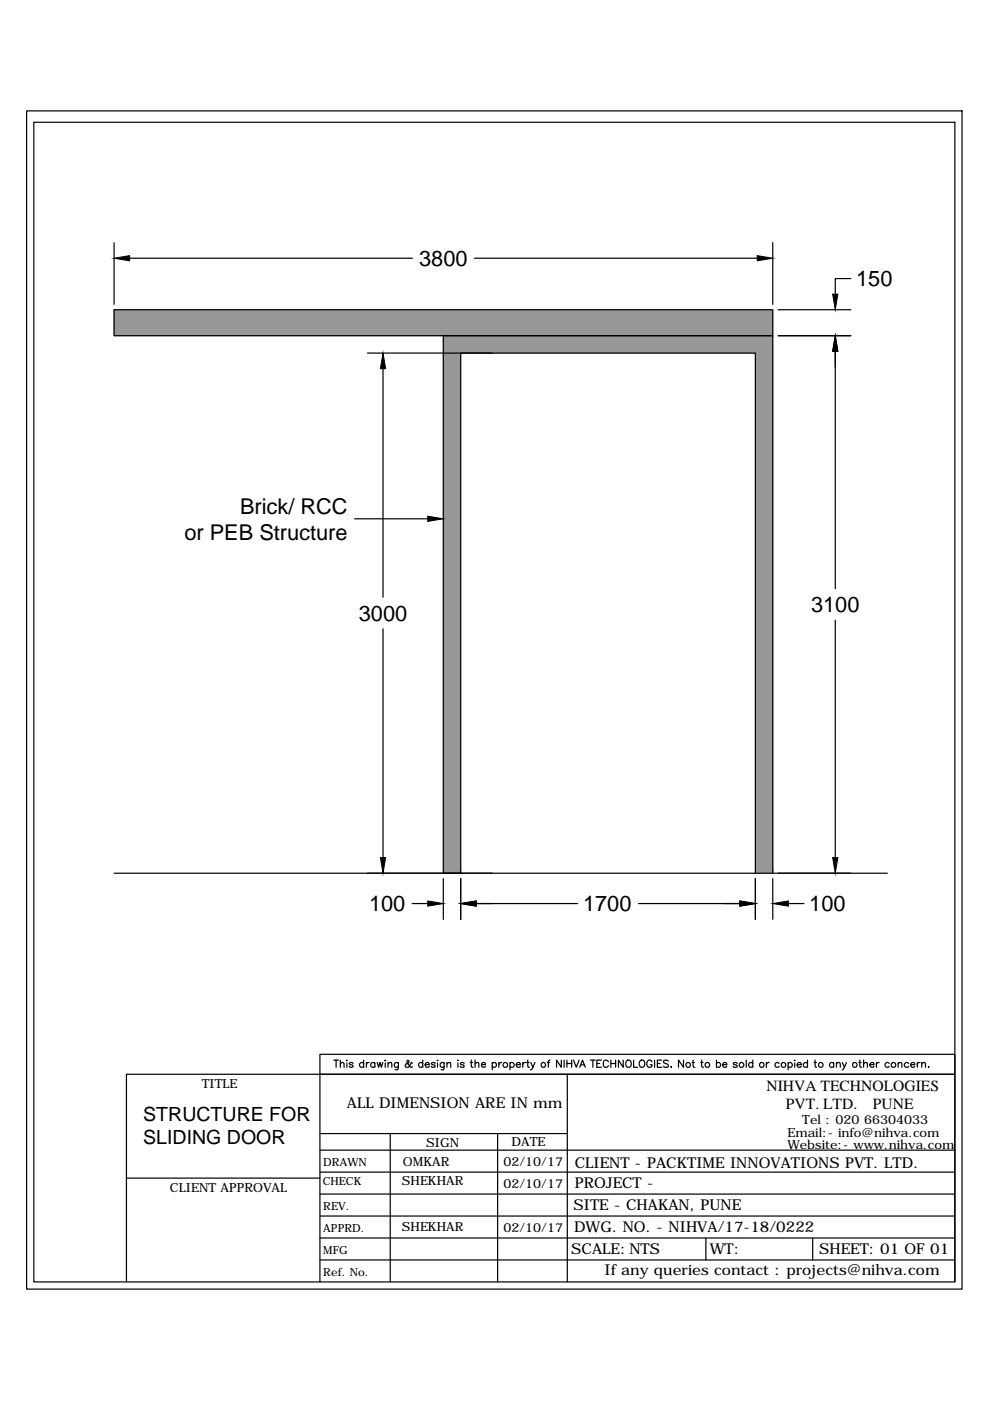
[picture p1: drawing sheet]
<svg xmlns="http://www.w3.org/2000/svg" width="210mm" height="297mm" viewBox="0 0 210 297" stroke-linecap="round" stroke-linejoin="round" font-family="sans-serif">
<!-- layer: 0 -->
<g fill="#979797" stroke="#979797" stroke-width=".21">
<path d="M24.2 65.7v5.5h139.6zM24.2 65.7h139.6v5.5z"/>
<path d="M94 71.2v3.7h69.8zM94 71.2h69.8v3.7z"/>
<path d="M160.2 74.9v110.2h3.6zM160.2 74.9h3.6v110.2z"/>
<path d="M94 74.9v110.2h3.7zM94 74.9h3.7v110.2z"/>
</g>
<g fill="none" stroke="#000" stroke-width=".25">
<path d="M5.6 23.5h198.4v249.8h-198.4zM7.2 25.9h195.3v245.9h-195.3zM24.2 51.4v13.1M27.5 54.8h59.9M100.6 54.8h59.9M163.8 51.4v13.1M180.4 59.1h-3.3v3.3M24.2 65.7h139.6v5.5h-139.6zM77.9 74.9h26.5M81.2 78.2v48.4M165 71.2h15.4M165 65.7h15.4"/>
<path d="M177.1 74.5v50.3M75.2 110h15.5M81.2 133.3v48.5M177.1 131.5v50.3M24.2 185.1h136v-110.2h-62.5v110.2h-3.7v-113.9h69.8v113.9M77.9 185.1h26.5M87.4 191.6h3.3M94 186.3v8.6M97.7 186.3v8.6M101 191.6h21.5M135.4 191.6h21.5M160.2 185.1h27.9"/>
<path d="M160.2 186.3v8.6M163.8 186.3v8.6M167.1 191.6h3.3M67.8 227.8v44M70.8 224.8h1M71.3 224.8v1.5M72.2 225.6l.3-.3 .4 .1 .1 .9M72.2 224.8v1.5M73.5 224.8h.1zM73.5 225.4v.9M74.9 225.5l-.3-.2-.5 .2 .2 .2 .5 .2v.3h-.7v-.1M77.1 225.5a.49 .49 0 0 0-.7-.1 .49 .49 0 0 0 0 .7 .49 .49 0 0 0 .7 0"/>
<path d="M77.1 224.8v1.5M77.7 225.3v1M78.3 225.3a.5 .5 0 0 0-.6 .4M79.5 225.5a.49 .49 0 0 0-.8-.1 .49 .49 0 0 0 0 .7 .49 .49 0 0 0 .8 0M79.5 225.3v1M80 225.3l.3 1 .3-1 .3 1 .3-1M81.7 224.8v.1zM81.7 225.4v.9M82.3 225.6l.3-.3 .4 .1 .1 .9M82.3 225.3v1M84.5 225.3l-.1 1.4-.2 .1h-.4M84.5 225.5a.49 .49 0 0 0-.8-.1 .49 .49 0 0 0 0 .7 .49 .49 0 0 0 .8 0"/>
<path d="M87.4 225.4l-.2-.1a1.01 1.01 0 0 1-1.2 .9l-.1-.2 .1-.3 .7-.6-.2-.3-.2 .2a1.42 1.42 0 0 0 .7 1.2h.4M89.6 225.5a.49 .49 0 0 0-.7-.1 .49 .49 0 0 0 0 .7 .49 .49 0 0 0 .7 0M89.6 224.8v1.5M90.1 225.7h.9l-.1-.3a.49 .49 0 0 0-.7 .1 .49 .49 0 0 0 .1 .7 .49 .49 0 0 0 .7-.1M92.3 225.5l-.1-.1a.54 .54 0 0 0-.7 .1l.8 .5-.1 .2-.2 .1-.5-.1v-.1M92.8 224.8v.1zM92.8 225.4v.9M94.2 225.3l-.1 1.4-.2 .1h-.4M94.2 225.5a.48 .48 0 0 0-.7-.1 .48 .48 0 0 0 0 .7 .48 .48 0 0 0 .7 0M94.8 225.6l.3-.3 .4 .1 .1 .9M94.8 225.3v1M97.1 224.8v.1z"/>
<path d="M97.1 225.4v.9M98.4 225.5a.46 .46 0 0 0-.8 0l.8 .5v.2l-.3 .1-.4-.1-.1-.1M99.7 225.3h.5M99.9 224.8v1.2l.1 .2 .3 .1M100.7 225.6l.4-.3 .4 .1v.9M100.7 224.8v1.5M102.1 225.7h.8v-.3a.48 .48 0 0 0-.7 .1 .48 .48 0 0 0 0 .6 .48 .48 0 0 0 .7 0M104.4 225.5a.49 .49 0 0 1 .7-.1 .49 .49 0 0 1 0 .7 .49 .49 0 0 1-.7 0M104.4 225.3v1.5M105.8 225.3v1M106.4 225.3l-.6 .2v.2M108.1 225.5a.49 .49 0 0 1 .8-.1 .49 .49 0 0 1 0 .7 .49 .49 0 0 1-.8 0"/>
<path d="M108.1 225.3v1.5M109.4 225.7h.9v-.3a.49 .49 0 0 0-.8 .1 .49 .49 0 0 0 .1 .7 .49 .49 0 0 0 .7-.1M110.8 225.3v1M111.4 225.3a.5 .5 0 0 0-.6 .4M111.6 225.3h.6M111.9 224.8v1.4l.3 .1M112.5 225.3l.5 1 .4-1M113 226.3l-.3 .5h-.2M116 225.3h.6M116.6 224.8h-.3v.3v1.2M119 224.8v1.5l-1-1.5v1.5M119.6 224.8v1.5"/>
<path d="M120.2 224.8v1.5M120.2 225.5h1M120.3 227.8v44M121.2 224.8v1.5M121.6 224.8l.6 1.5 .6-1.5M122.9 226.3l.6-1.5 .6 1.5M123.2 225.8h.7M125.2 224.8h1M125.7 224.8v1.5M126.5 225.5h.6M127.5 224.8h-1v1.5h1M129 225.1a.56 .56 0 0 0-.6-.3 .56 .56 0 0 0-.5 .6v.3a.57 .57 0 0 0 .5 .6 .57 .57 0 0 0 .6-.4"/>
<path d="M129.5 225.5h1M129.5 224.8v1.5M130.5 224.8v1.5M132.1 224.8v1.5l-1-1.5v1.5M132.8 225l.1-.2a.59 .59 0 0 1 .9 .6v.3a.57 .57 0 0 1-.5 .6 .57 .57 0 0 1-.6-.6zM134.3 224.8v1.5h.9M135.7 225l.1-.2a.59 .59 0 0 1 .9 .6v.3a.59 .59 0 0 1-.6 .6 .59 .59 0 0 1-.6-.6zM138.2 225.1a.56 .56 0 0 0-.6-.3 .56 .56 0 0 0-.5 .6v.3a.55 .55 0 0 0 .6 .6 .55 .55 0 0 0 .5-.6h-.3M138.8 224.8v1.5M139.4 225.5h.5M140.3 224.8h-.9v1.5h.9M141.7 225l-.1-.2a.56 .56 0 0 0-.9 .3l1 .8-.1 .3-.6 .1-.3-.2"/>
<path d="M142.2 226.2h.2zM144.9 224.8v1.5l-1-1.5v1.5M146.7 225.3h.5M147 224.8v1.2v.2l.3 .1M148.6 225.3h.5M148.8 224.8v1.2l.1 .2 .3 .1M151.9 225.5a.49 .49 0 0 1 .7-.1 .49 .49 0 0 1 0 .7 .49 .49 0 0 1-.7 0M151.9 224.8v1.5M153.2 225.7h.9l-.1-.3a.49 .49 0 0 0-.7 .1 .49 .49 0 0 0 .1 .7 .49 .49 0 0 0 .7-.1M156.3 225.5a.51 .51 0 0 0-.8 0l.8 .5-.1 .2-.2 .1-.5-.1v-.1M158.2 224.8v1.5M159.6 225.5a.49 .49 0 0 0-.7-.1 .49 .49 0 0 0 0 .7 .49 .49 0 0 0 .7 0"/>
<path d="M159.6 224.8v1.5M162.5 225.3v1M163.1 225.3l-.5 .2-.1 .2M165.2 225.5a.49 .49 0 0 0-.7-.1 .49 .49 0 0 0 0 .7 .49 .49 0 0 0 .7 0M167.1 225.5a.49 .49 0 0 1 .7-.1 .49 .49 0 0 1 0 .7 .49 .49 0 0 1-.7 0M167.1 225.3v1.5M168.5 224.8v.1zM168.5 225.4v.9M169 225.7h.9l-.1-.3a.49 .49 0 0 0-.7 .1 .49 .49 0 0 0 .1 .7 .49 .49 0 0 0 .7-.1M171.2 225.5a.49 .49 0 0 0-.7-.1 .49 .49 0 0 0 0 .7 .49 .49 0 0 0 .7 0M171.2 224.8v1.5M172.6 225.3h.5"/>
<path d="M172.8 224.8v1.2l.1 .2 .3 .1M176.8 225.5a.49 .49 0 0 0-.8-.1 .49 .49 0 0 0 0 .7 .49 .49 0 0 0 .8 0M176.8 225.3v1M177.3 225.6l.4-.3 .4 .1 .1 .9M177.3 225.3v1M178.6 225.3l.4 1 .5-1M179 226.3l-.5 .5M182.1 225.3h.5M182.3 224.8v1.2l.1 .2 .3 .1M183.1 225.6l.4-.3 .4 .1v.9M183.1 224.8v1.5M184.4 225.7h.9v-.3a.49 .49 0 0 0-.8 0 .49 .49 0 0 0 .1 .8 .49 .49 0 0 0 .7-.1"/>
<path d="M185.8 225.3v1M186.4 225.3l-.5 .2-.1 .2M188.5 225.5a.49 .49 0 0 0-.7-.1 .49 .49 0 0 0 0 .7 .49 .49 0 0 0 .7 0M190.4 225.6l.4-.3 .3 .1 .1 .9M190.4 225.3v1M192.6 225.5a.49 .49 0 0 0-.7-.1 .49 .49 0 0 0 0 .7 .49 .49 0 0 0 .7 0M193.1 225.7h.8v-.3a.48 .48 0 0 0-.7 .1 .48 .48 0 0 0 .1 .6 .48 .48 0 0 0 .6 0M194.5 225.3v1M195.1 225.3a.5 .5 0 0 0-.6 .4M195.4 225.6l.4-.3 .4 .1v.9M195.4 225.3v1M196.8 226.2h.2z"/>
<path d="M26.8 249.8h41M67.8 257.8h134.7M67.8 253.2h134.7M67.8 248.5h134.7M67.8 243.9h134.7M67.8 240.3h52.5M82.7 240.3v31.5M105.5 240.3v31.5M26.8 271.8v-44h175.7h-134.7v-4.3h134.7v48.3M67.8 262.5h134.7M67.8 267.1h134.7M149.7 262.5v4.6"/>
<path d="M172.3 262.5v4.6"/>
<circle cx="107.1" cy="225.8" r=".51"/>
<circle cx="115.2" cy="225.8" r=".51"/>
<circle cx="145.9" cy="225.8" r=".51"/>
<circle cx="150" cy="225.8" r=".51"/>
<circle cx="157.2" cy="225.8" r=".51"/>
<circle cx="161.5" cy="225.8" r=".52"/>
<circle cx="166.1" cy="225.8" r=".51"/>
<circle cx="174" cy="225.8" r=".51"/>
<circle cx="181.2" cy="225.8" r=".51"/>
<circle cx="189.4" cy="225.8" r=".51"/>
</g>
<path d="M24.2 54.8l3.3-.6v1.1zM160.5 54.2l3.3 .6-3.3 .5zM81.2 74.9l.6 3.3h-1.1zM177.1 71.2l.5 3.3h-1.1zM176.5 62.4h1.1l-.5 3.3zM90.7 109.4l3.3 .6-3.3 .5zM80.7 181.8h1.1l-.6 3.3zM90.7 191l3.3 .6-3.3 .5zM97.7 191.6l3.3-.6v1.1zM156.9 191l3.3 .6-3.3 .5zM163.8 191.6l3.3-.6v1.1zM176.5 181.8h1.1l-.5 3.3z" fill="#000" stroke="#000" stroke-width=".21"/>
<g font-size="4.6">
<text x="88.9" y="56.4">3800</text>
<text x="181.5" y="60.7">150</text>
<text x="50.9" y="108.9">Brick/ RCC</text>
<text x="39.1" y="114.4">or PEB Structure</text>
<text x="76.1" y="131.6">3000</text>
<text x="172" y="129.8">3100</text>
<text x="78.2" y="193.2">100</text>
<text x="123.6" y="193.2">1700</text>
<text x="171.6" y="193.2">100</text>
</g>
<g font-size="4.1">
<text x="30.4" y="237.8">STRUCTURE FOR</text>
<text x="30.4" y="242.6">SLIDING DOOR</text>
</g>
<g font-size="3.3">
<text x="162.5" y="231.4">NIHVA TECHNOLOGIES</text>
<text x="166.6" y="235.1">PVT. LTD.</text>
<text x="185.1" y="235.1">PUNE</text>
</g>
<g font-size="3.2">
<text x="73.5" y="235">ALL DIMENSION ARE IN mm</text>
<text x="121.8" y="247.7">CLIENT - PACKTIME INNOVATIONS PVT. LTD.</text>
<text x="121.8" y="252">PROJECT -</text>
<text x="121.6" y="256.6">SITE - CHAKAN, PUNE</text>
<text x="121.7" y="261.3">DWG. NO. - NIHVA/17-18/0222</text>
<text x="121.1" y="265.9">SCALE: NTS</text>
<text x="150.5" y="265.9">WT:</text>
<text x="173.7" y="265.9">SHEET: 01 OF 01</text>
<text x="128.2" y="270.3">If any queries contact : projects@nihva.com</text>
</g>
<g font-size="2.7">
<text x="42.8" y="230.6">TITLE</text>
<text x="170.1" y="238.4">Tel : 020 66304033</text>
<text x="90.4" y="243.2">SIGN</text>
<text x="108.5" y="243">DATE</text>
<text x="166.9" y="243.6">Website:- www.nihva.com</text>
<text x="167" y="241.1">Email:- info@nihva.com</text>
<text x="85.2" y="251.3">SHEKHAR</text>
<text x="85.4" y="247.3">OMKAR</text>
<text x="106.8" y="247.3">02/10/17</text>
<text x="106.8" y="251.9">02/10/17</text>
<text x="36" y="252.8">CLIENT APPROVAL</text>
<text x="85.2" y="261">SHEKHAR</text>
<text x="106.8" y="261.3">02/10/17</text>
</g>
<g font-size="2.4">
<text x="68.4" y="251.3">CHECK</text>
<text x="68.6" y="247.2">DRAWN</text>
<text x="68.6" y="256.5">REV.</text>
<text x="68.6" y="261.1">APPRD.</text>
<text x="68.6" y="265.8">MFG</text>
<text x="68.6" y="270.4">Ref. No.</text>
</g>
</svg>
